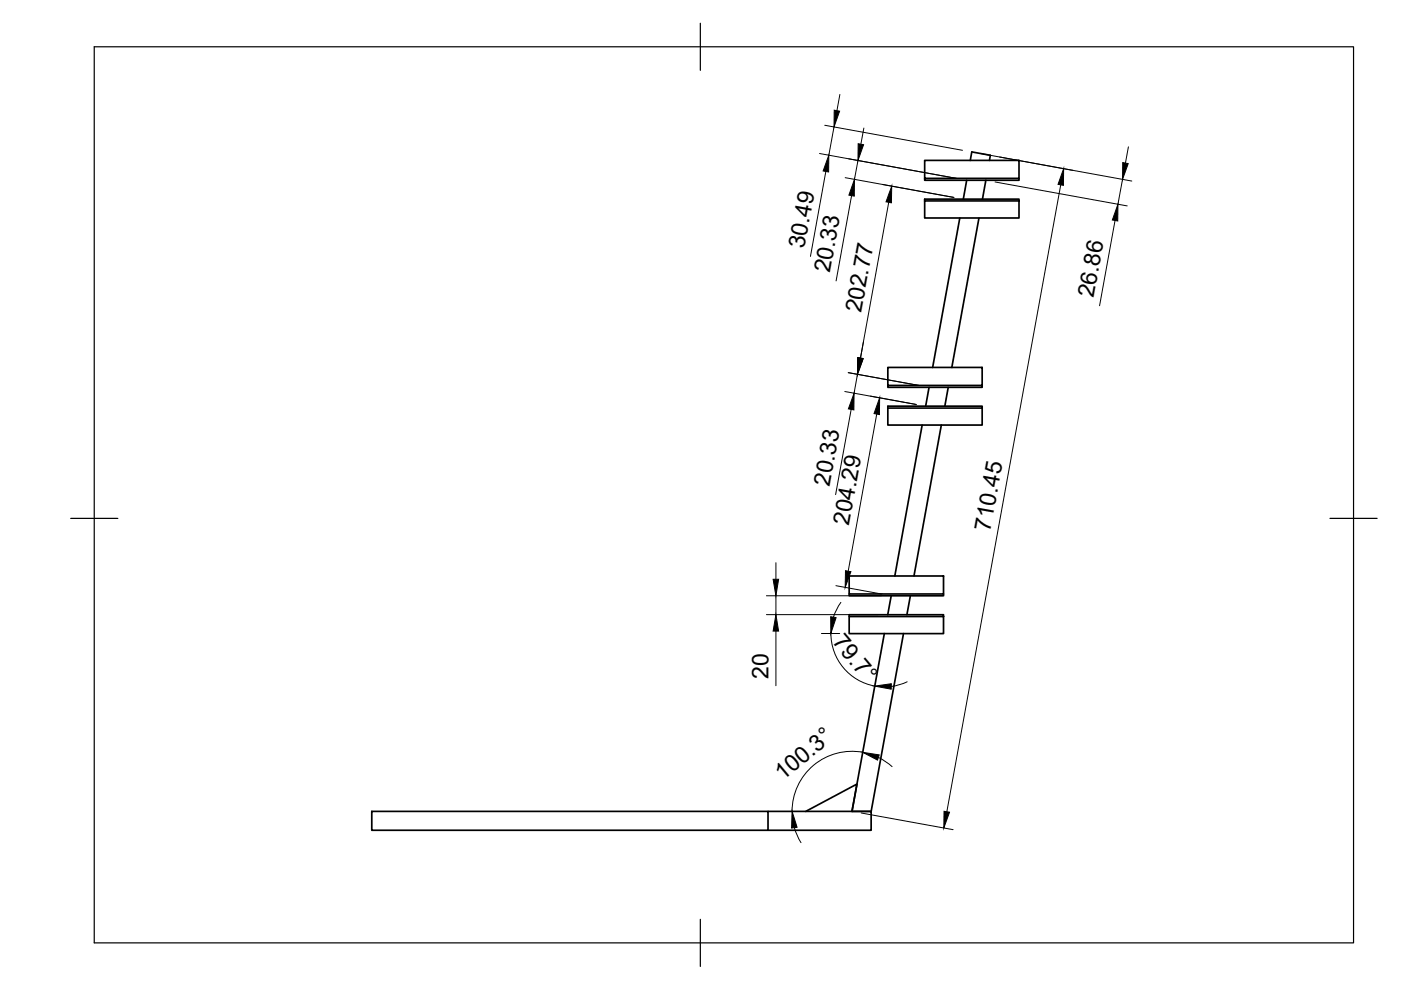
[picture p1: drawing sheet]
<svg xmlns="http://www.w3.org/2000/svg" width="297mm" height="210mm" viewBox="0 0 297 210" stroke-linecap="round" stroke-linejoin="round" font-family="sans-serif">
<!-- layer: Visible -->
<g fill="none" stroke="#000" stroke-width=".36">
<path d="M196 34h20v3.8h-20zM196 37.8v.4h20v-.4M205 38.2l-.8 4M205.7 34l.3-1.8 4 .7-.2 1.1M209 38.2l-.7 4M196 42.6h20v3.6h-20zM196 42.6v-.4h20v.4M203.5 46.2l-5.8 31.7M207.6 46.2l-5.8 31.7M188.2 77.9h20v3.8h-20zM188.2 81.7v.4h20v-.4M188.2 86.5h20v3.6h-20z"/>
<path d="M188.2 86.5v-.4h20v.4M195.5 90.1l-5.8 32M197 82.1l-.7 4M199.6 90.1l-5.8 32M201 82.1l-.7 4M180 130.7h20v3.6h-20zM180 130.7v-.4h20v.4M180 122.1h20v3.8h-20zM180 125.9v.4h20v-.4M187.5 134.3l-6.9 37.7h4.1l6.9-37.7M189 126.3l-.8 4M193 126.3l-.7 4"/>
<path d="M78.8 172h84v4h-84zM162.8 172h21.9v4h-21.9M170.8 172l10.9-5.8-1.1 5.8"/>
</g>
<!-- layer: Border -->
<path d="M20 9.9h267v190h-267zM148.5 4.9v10M15 109.9h10M282 109.9h10M148.5 194.9v10" fill="none" stroke="#000" stroke-width=".25"/>
<!-- layer: Dimensions -->
<g fill="none" stroke="#000" stroke-width=".21">
<path d="M173.8 32.5l29.2 5.4M174.9 26.6l29.2 5.3M175.1 36.4l-3.3 18M176.8 26.9l-1.1 6M178.1 20l-.7 3.5M179.2 37.7l23 4.2M181.9 34l-.7 4M183.2 27.1l-.7 3.5M208 32.6l32 5.8M211 38.6l28 5.1M224.9 39.2l-24.2 132.9M238 38l-1 5.3"/>
<path d="M239.2 31.1l-.6 3.5M180.6 41.5l-3.3 18.1M188.4 42.9l-6 33 .7-3.4M236.4 46.8l-3.3 18M179.8 79l15.2 2.8M181.8 79.4l-.7 4M179.1 83l15.2 2.8M180.5 86.8l-3.3 18.1M185.9 87.8l-6.1 33.3M164.5 119.3v3.5M162.5 126.3h24.4M162.5 130.3h23.7"/>
<path d="M164.5 126.3v4M164.5 133.8v11.6M174.2 134.3h3.8M176.2 134.3a11.3 11.3 0 0 0 9.3 11.2M177.2 124.2l9.8 1.8M178.3 127.7l-.9 1.5-.7 1.6M182.9 159.5a12.7 12.7 0 0 0-15 12.5M192.3 144.6l-1.6 .6-1.7 .3M168.4 175.5l.6 1.6 .8 1.6M182.6 172.4l19.5 3.5M186.2 160.6l1.6 .9 1.3 1.1"/>
</g>
<g fill="#000" stroke="#000" stroke-width=".21">
<path d="M175.7 32.9v3.6l-1.2-.2zM176.9 23.4l1.1 .2-1.2 3.3zM181.9 30.5l1.2 .2-1.2 3.3zM225.5 35.8v3.5l-1.2-.2zM238 34.5l1.2 .2-1.2 3.3zM181.2 38l-.1 3.6-1.1-.2zM189.1 39.5l-.1 3.5-1.1-.2zM237 43.3v3.6l-1.2-.3zM181.8 75.8l1.2 .2-1.2 3.4zM181.9 75.8l1.1 .2-1.2 3.4zM181.1 83.4l-.1 3.5-1.1-.2zM186.5 84.3v3.6l-1.2-.2z"/>
<path d="M163.9 122.8h1.2l-.6 3.5zM164.5 130.3l.6 3.5h-1.2zM176.1 130.8l1.2 .2-1.2 3.3zM179.3 121l1.1 .2-1.2 3.3zM185.5 145.5l3.5-.5v1.1zM167.9 172l1.1 3.4-1.2 .2zM182.9 159.5l3.5 .6-.3 1.1zM200.2 172l1.1 .2-1.2 3.3z"/>
</g>
<g font-size="4.9">
<text x="170.5" y="52.8" transform="rotate(-80 170.5 52.8)">30.49</text>
<text x="176" y="57.9" transform="rotate(-80 176 57.9)">20.33</text>
<text x="231.8" y="63.2" transform="rotate(-80 231.8 63.2)">26.86</text>
<text x="182.6" y="66.5" transform="rotate(-80 182.6 66.5)">202.77</text>
<text x="175.9" y="103.3" transform="rotate(-80 175.9 103.3)">20.33</text>
<text x="180" y="111.5" transform="rotate(-80 180 111.5)">204.29</text>
<text x="209.9" y="112.7" transform="rotate(-80 209.9 112.7)">710.45</text>
<text x="176.3" y="136.2" transform="rotate(50 176.3 136.2)">79.7°</text>
<text x="162.9" y="144" transform="rotate(-90 162.9 144)">20</text>
<text x="166" y="165.7" transform="rotate(-40 166 165.7)">100.3°</text>
</g>
</svg>
